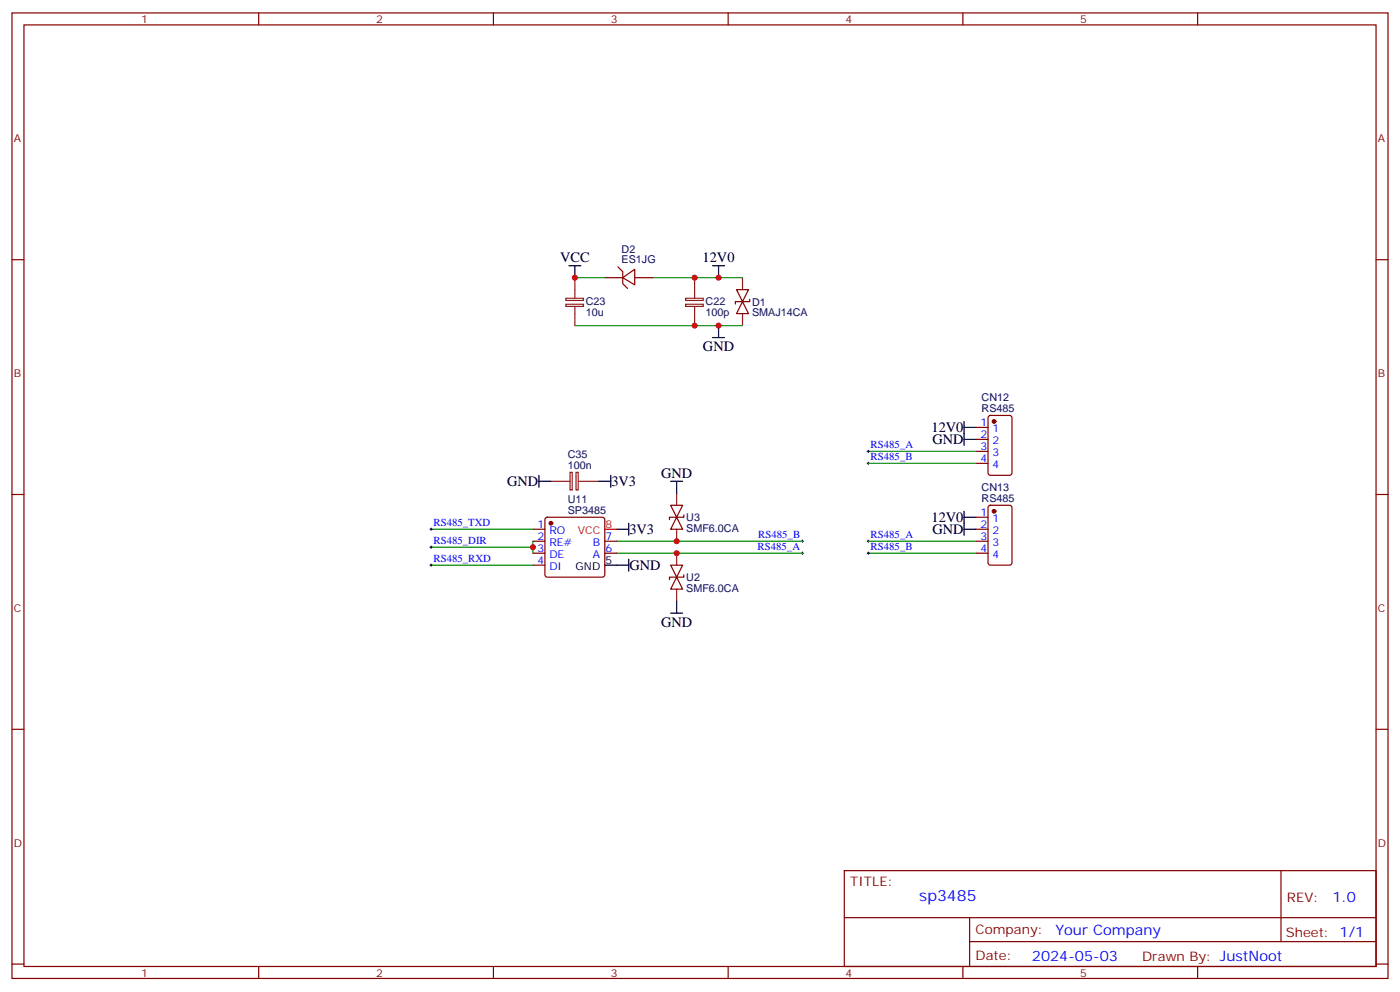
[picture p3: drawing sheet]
<svg xmlns="http://www.w3.org/2000/svg" width="412mm" height="292mm" viewBox="0 0 412 292" stroke-linecap="round" stroke-linejoin="round" font-family="sans-serif">
<g fill="none" stroke="#870000" stroke-width=".35">
<path d="M3.5 3.8h405.4v284.3h-405.4zM7.1 7.3h398.2v277.3h-398.2zM76.2 3.8v3.5M145.3 3.8v3.5M214.5 3.8v3.5M283.6 3.8v3.5M352.8 3.8v3.5M3.5 76.5h3.6M182 78.6l1.4 1.4v3.5l1.5 1.4M405.3 76.5h3.6M178.2 81.8h5.2M183.4 81.8l3.6-2.5v4.6z"/>
<path d="M187 81.8h5.3M217 85.3h3.5l-1.8 3.5zM218.7 88.8l1.8 3.6h-3.5zM220.8 88.1v.7h-4.2v.7M287.5 125.9h3.5M287.5 129.4h3.5M287.5 132.9h3.5M287.5 136.5h3.5M291.3 122.5l.4-.2h5.7l.6 .5 .1 16.5-.5 .6-5.9 .1-.6-.5-.1-16.5zM3.5 145.6h3.6M157 155.9h3.5M157 159.4h3.5"/>
<path d="M160.7 152.5l.5-.2h16.2l.5 .2 .3 .5v16.3l-.3 .5-.5 .2h-16.2l-.5-.3-.2-.4v-16.3zM178.2 159.4h3.5M197.6 148.8h3.5l-1.8 3.5zM199.3 152.3l1.8 3.6h-3.5zM201.4 151.6v.7h-4.2v.7M287.5 152.3h3.5M287.5 155.9h3.5M287.5 159.4h3.5M291.3 149l.4-.2h5.7l.6 .4 .1 16.5-.5 .7h-5.9l-.6-.4-.1-16.5zM405.3 145.6h3.6M157 162.9h3.5M157 166.4h3.5"/>
<path d="M178.2 162.9h3.5M197.6 166.4h3.5l-1.8 3.6zM199.3 170l1.8 3.5h-3.5zM201.4 169.3v.7h-4.2v.7M287.5 162.9h3.5M3.5 214.8h3.6M405.3 214.8h3.6M248.7 256.4h156.6v28.2h-156.6zM377.3 256.4v20.9M248.7 270.2h156.5M285.6 277.3h119.6M285.6 270.2v14.2"/>
<path d="M3.5 283.9h3.6M76.2 284.6v3.5M145.3 284.6v3.5M214.5 284.6v3.5M283.6 284.6v3.5M352.8 284.6v3.5M405.3 283.9h3.6"/>
</g>
<g fill="none" stroke="#000" stroke-width=".29">
<path d="M255.4 136.5h.7M255.4 132.9h.7M255.8 132.6v.7M255.8 136.1v.7M126.6 155.9h.8M127 155.5v.7M236 159.4h.7M236.4 159v.7M255.4 159.4h.7M255.8 159v.7M126.6 166.4h.8M126.6 161.1h.8"/>
<path d="M127 160.8v.7M127 166.1v.7M236 162.9h.7M236.4 162.6v.7M255.4 162.9h.7M255.8 162.6v.7"/>
</g>
<g fill="none" stroke="#008700" stroke-width=".35">
<path d="M169.3 95.9h49.4M169.3 81.8h8.9M192.3 81.8h26.4M255.8 132.9h31.7M255.8 136.5h31.7M127 155.9h30M157 159.4v3.5M181.7 159.4h54.7M255.8 159.4h31.7M127 166.4h30M127 161.1h30M181.7 162.9h54.7"/>
<path d="M255.8 162.9h31.7"/>
</g>
<g fill="none" stroke="#000" stroke-width=".35">
<path d="M167.6 78.2h3.5M169.3 78.2v3.6M209.9 78.2h3.5M211.7 78.2v3.6M209.9 99.4h3.5M211.7 95.9v3.5M158.7 140v3.5M179.9 140v3.5M284 129.4h3.5M284 124.1v7.1M284 125.9h3.5M158.7 141.7h3.6"/>
<path d="M176.4 141.7h3.5M181.7 155.9h3.5M185.2 154.1v3.5M197.6 141.7h3.5M199.3 141.7v3.6M284 155.9h3.5M284 150.6v7M284 152.3h3.5M178.2 166.4h7M185.2 164.7v3.5M199.3 177v3.6M197.6 180.6h3.5"/>
</g>
<g fill="none" stroke="#8c2424" stroke-width=".35">
<path d="M166.7 87.8h5.2v.7h-5.2zM166.7 89.6h5.2v.6h-5.2zM169.3 81.8v6M169.3 90.2v5.7M202 87.8h5.2v.7h-5.2zM202 89.6h5.2v.6h-5.2zM204.6 81.8v6M204.6 90.2v5.7M218.7 81.8v3.5M218.7 92.4v3.5M167.9 139.1h.7v5.2h-.7zM169.7 139.1h.6v5.2h-.6z"/>
<path d="M162.3 141.7h5.6M170.4 141.7h6M199.3 145.3v3.5M199.3 155.9v3.5M199.3 162.9v3.5M199.3 173.5v3.5"/>
</g>
<g fill="#870000" stroke="#870000" stroke-width=".35">
<circle cx="292.8" cy="124.1" r=".53"/>
<circle cx="292.8" cy="150.6" r=".53"/>
<circle cx="162.3" cy="154.1" r=".53"/>
</g>
<path d="M178.2 155.9h3.5" fill="none" stroke="#f00" stroke-width=".35"/>
<g fill="#c00">
<circle cx="157" cy="161.1" r=".88"/>
<circle cx="211.7" cy="81.8" r=".88"/>
<circle cx="211.7" cy="95.9" r=".88"/>
<circle cx="204.6" cy="81.8" r=".88"/>
<circle cx="204.6" cy="95.9" r=".88"/>
<circle cx="169.3" cy="81.8" r=".88"/>
<circle cx="199.3" cy="159.4" r=".88"/>
<circle cx="199.3" cy="162.9" r=".88"/>
</g>
<text font-size="4.6" fill="#00f" x="270.8" y="265.4">sp3485</text>
<g font-size="4.2">
<text x="165" y="77.1">VCC</text>
<text x="207" y="77">12V0</text>
<text x="207.1" y="103.4">GND</text>
<text x="274.4" y="127.3">12V0</text>
<text x="274.6" y="130.8">GND</text>
<text x="149.4" y="143.2">GND</text>
<text x="180.1" y="143.2">3V3</text>
<text x="194.7" y="140.6">GND</text>
<text x="274.4" y="153.8">12V0</text>
<text x="185.4" y="157.3">3V3</text>
<text x="274.6" y="157.3">GND</text>
<text x="185.4" y="167.8">GND</text>
<text x="194.7" y="184.5">GND</text>
</g>
<g font-size="4.2" fill="#00f">
<text x="392.5" y="265.7">1.0</text>
<text x="310.9" y="275.2">Your Company</text>
<text x="304" y="283">2024-05-03</text>
</g>
<g font-size="3.9" fill="#800">
<text x="250.5" y="261">TITLE:</text>
<text x="379.1" y="265.7">REV:</text>
<text x="287.4" y="275.2">Company:</text>
<text x="378.7" y="275.8">Sheet: 1/1</text>
<text x="287.4" y="282.9">Date:</text>
<text x="336.4" y="282.9">Drawn By: JustNoot</text>
</g>
<g font-size="3.2" fill="#800">
<text x="41.6" y="6.8">1</text>
<text x="110.8" y="6.8">2</text>
<text x="179.9" y="6.8">3</text>
<text x="249.1" y="6.8">4</text>
<text x="318.2" y="6.8">5</text>
<text x="4.1" y="41.9">A</text>
<text x="405.9" y="41.9">A</text>
<text x="4.1" y="111.1">B</text>
<text x="405.9" y="111.1">B</text>
<text x="4.1" y="180.2">C</text>
<text x="405.9" y="180.2">C</text>
<text x="4.1" y="249.3">D</text>
<text x="405.9" y="249.3">D</text>
<text x="41.6" y="287.6">1</text>
<text x="110.8" y="287.6">2</text>
<text x="179.9" y="287.6">3</text>
<text x="249.1" y="287.6">4</text>
<text x="318.2" y="287.6">5</text>
</g>
<g font-size="3.2" fill="#000080">
<text x="183.1" y="77.5">ES1JG</text>
<text x="183.1" y="74.4">D2</text>
<text x="172.6" y="89.9">C23</text>
<text x="207.9" y="89.9">C22</text>
<text x="221.5" y="90">D1</text>
<text x="172.6" y="93.2">10u</text>
<text x="207.9" y="93.2">100p</text>
<text x="221.5" y="93.2">SMAJ14CA</text>
<text x="289.2" y="118.1">CN12</text>
<text x="289.2" y="121.3">RS485</text>
<text x="167.2" y="134.8">C35</text>
<text x="167.2" y="138">100n</text>
<text x="167.2" y="148.1">U11</text>
<text x="289.2" y="147.7">RS485</text>
<text x="289.2" y="144.6">CN13</text>
<text x="167.2" y="151.3">SP3485</text>
<text x="202.1" y="153.5">U3</text>
<text x="202.1" y="156.7">SMF6.0CA</text>
<text x="202.1" y="171.1">U2</text>
<text x="202.1" y="174.3">SMF6.0CA</text>
</g>
<g font-size="3.2" fill="#00f">
<text x="288.8" y="125.5">1</text>
<text x="288.8" y="129">2</text>
<text x="292.3" y="127.3">1</text>
<text x="292.3" y="130.8">2</text>
<text x="256.5" y="135.6">RS485_B</text>
<text x="256.5" y="132">RS485_A</text>
<text x="288.8" y="132.6">3</text>
<text x="288.8" y="136.1">4</text>
<text x="292.3" y="134.3">3</text>
<text x="292.3" y="137.9">4</text>
<text x="127.7" y="155">RS485_TXD</text>
<text x="158.3" y="155.5">1</text>
<text x="288.8" y="152">1</text>
<text x="288.8" y="155.5">2</text>
<text x="292.3" y="153.7">1</text>
<text x="127.7" y="160.3">RS485_DIR</text>
<text x="158.3" y="159">2</text>
<text x="161.8" y="157.3">RO</text>
<text x="161.8" y="160.8">RE#</text>
<text x="174.7" y="160.8">B</text>
<text x="178.3" y="159">7</text>
<text x="223.4" y="158.5">RS485_B</text>
<text x="256.5" y="158.5">RS485_A</text>
<text x="288.8" y="159">3</text>
<text x="292.3" y="157.3">2</text>
<text x="292.3" y="160.8">3</text>
<text x="127.7" y="165.6">RS485_RXD</text>
<text x="158.3" y="162.6">3</text>
<text x="158.3" y="166.1">4</text>
<text x="161.8" y="164.3">DE</text>
<text x="161.8" y="167.9">DI</text>
<text x="174.7" y="164.3">A</text>
<text x="178.3" y="162.6">6</text>
<text x="223.2" y="162">RS485_A</text>
<text x="256.5" y="162">RS485_B</text>
<text x="288.8" y="162.6">4</text>
<text x="292.3" y="164.3">4</text>
</g>
<g font-size="3.2" fill="#f00">
<text x="178.3" y="155.5">8</text>
<text x="170.2" y="157.3">VCC</text>
</g>
<g font-size="3.2">
<text x="169.6" y="167.9">GND</text>
<text x="178.3" y="166.1">5</text>
</g>
</svg>
